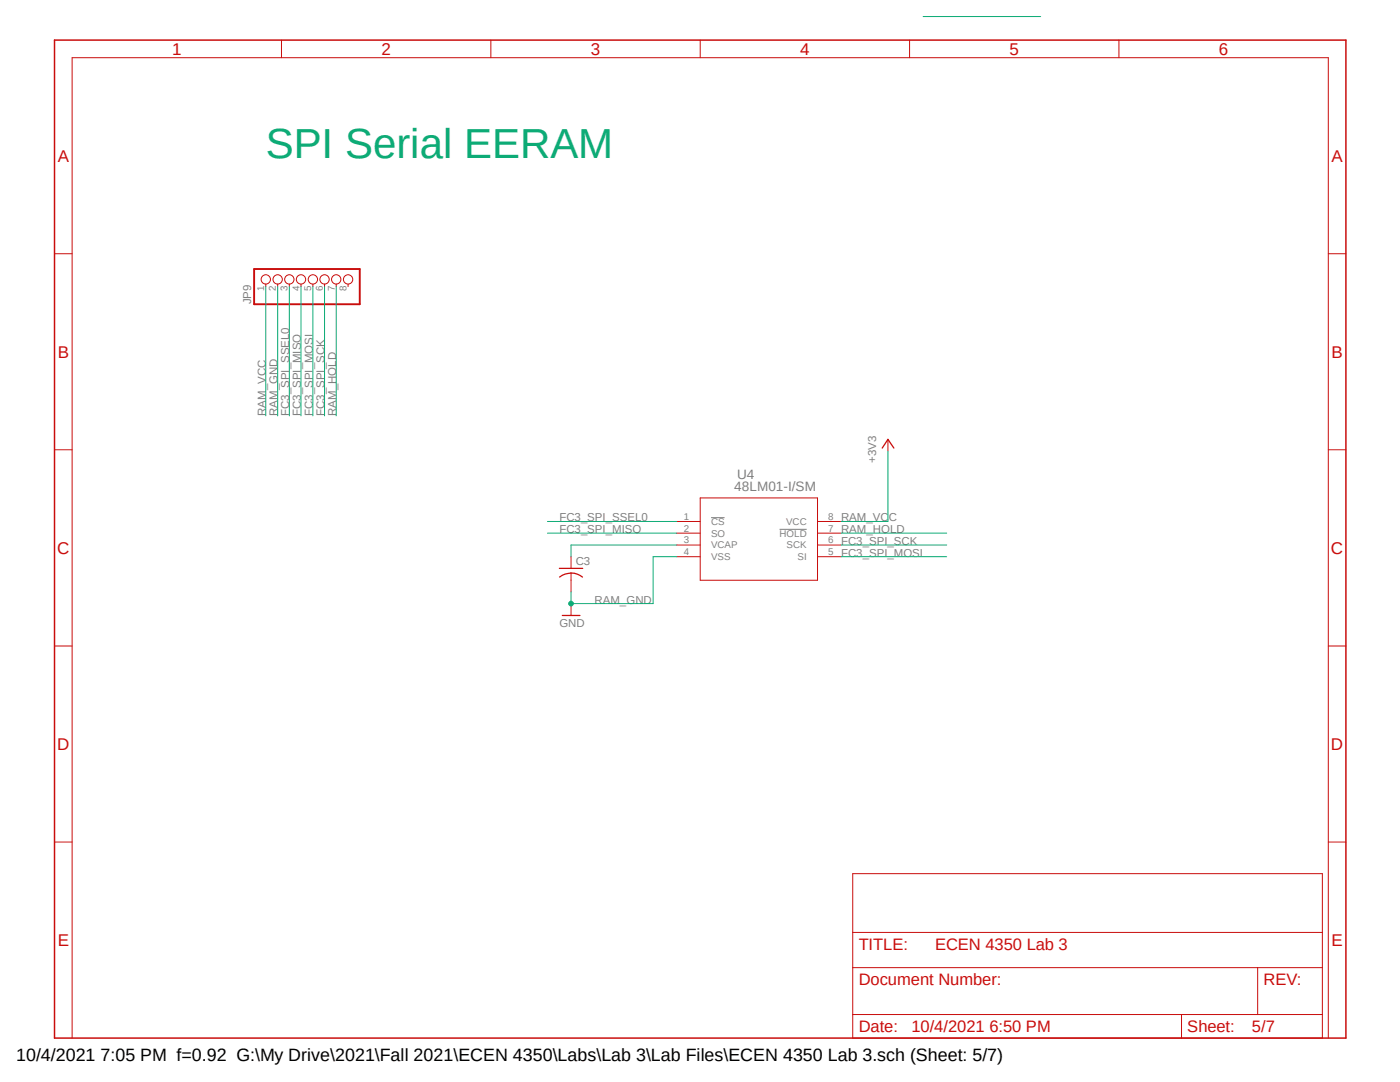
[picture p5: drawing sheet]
<svg xmlns="http://www.w3.org/2000/svg" width="279mm" height="216mm" viewBox="0 0 279 216" stroke-linecap="round" stroke-linejoin="round" font-family="sans-serif">
<path d="M10.4 3.2l258.5 204.4M268.9 3.2l-258.5 204.4" fill="none" stroke="#fff" stroke-width=".2"/>
<path d="M141.9 103.3h2.7M155.6 105.6h5.4" fill="none" stroke="#808080" stroke-width=".2"/>
<g fill="none" stroke="#c90d0c" stroke-width=".2">
<path d="M56.2 8v3.5M98 8v3.5M139.7 8v3.5M181.5 8v3.5M223.3 8v3.5M10.9 50.6h3.5M53 56.7v.5M55.4 56.7v.5M57.7 56.7v.5M60.1 56.7v.5M62.4 56.7v.5M64.8 56.7v.5"/>
<path d="M67.1 56.7v.5M69.5 56.7v.5M265.1 50.6h3.5M10.9 89.7h3.5M139.7 99.4h23.5v16.4h-23.5zM177.2 87.7v2.3M265.1 89.7h3.5M114 111.1v2.3M114 114.3v3.8M135 104.1h4.7M135 106.4h4.7M135 108.8h4.7"/>
<path d="M135 111.1h4.7M163.2 104.1h4.7M163.2 106.4h4.7M163.2 108.8h4.7M163.2 111.1h4.7M10.9 128.9h3.5M114 120.4v2.4M265.1 128.9h3.5M10.9 168h3.5M170.2 174.3h93.7v32.8h-93.7zM265.1 168h3.5M170.2 193.1h93.7"/>
<path d="M170.2 186.1h93.7M251 193.1v9.3M14.4 207.1v-195.6h250.7v195.6M170.2 202.4h93.7M235.8 202.4v4.7"/>
<circle cx="53" cy="55.8" r=".93"/>
<circle cx="55.4" cy="55.8" r=".93"/>
<circle cx="57.7" cy="55.8" r=".93"/>
<circle cx="60.1" cy="55.8" r=".93"/>
<circle cx="62.4" cy="55.8" r=".93"/>
<circle cx="64.8" cy="55.8" r=".93"/>
<circle cx="67.1" cy="55.8" r=".93"/>
<circle cx="69.5" cy="55.8" r=".93"/>
</g>
<path d="M10.9 8h257.7v199.1h-257.7z" fill="none" stroke="#c90d0c" stroke-width=".3"/>
<path d="M176.1 89.4l1.1-1.7 1.2 1.7M111.6 113.4h4.7M111.7 115.1a3.7 3.7 0 0 1 4.5 0M112.2 122.8h3.5" fill="none" stroke="#c90d0c" stroke-width=".25"/>
<path d="M50.7 53.7h21.1v7h-21.1z" fill="none" stroke="#c90d0c" stroke-width=".38"/>
<g fill="none" stroke="#0dab76" stroke-width=".2">
<path d="M184.2 3.3h23.5M53 57.2v25.8M57.7 57.2v25.8M60.1 57.2v25.8M62.4 57.2v25.8M64.8 57.2v25.8M67.1 57.2v25.8M177.2 90v14.1h-9.3M109.3 104.1h25.7M109.3 106.4h25.7M135 108.8h-21v2.3M135 111.1h-4.7v9.3h-16.3v-2.3"/>
<path d="M167.9 108.8h21M167.9 106.4h21M167.9 111.1h21"/>
</g>
<circle cx="114" cy="120.4" r=".46" fill="#0dab76"/>
<g fill="none" stroke="#0dab76" stroke-width=".2">
<path d="M55.4 57.2v25.8"/>
<circle cx="114" cy="120.4" r=".46"/>
</g>
<text font-size="8.4" fill="#0dab76" x="53" y="31.5">SPI Serial EERAM</text>
<text font-size="3.6" x="3.2" y="211.7">10/4/2021 7:05 PM f=0.92 G:\My Drive\2021\Fall 2021\ECEN 4350\Labs\Lab 3\Lab Files\ECEN 4350 Lab 3.sch (Sheet: 5/7)</text>
<g font-size="3.4" fill="#c90d0c">
<text x="34.4" y="11">1</text>
<text x="76.2" y="11">2</text>
<text x="117.9" y="11">3</text>
<text x="159.7" y="11">4</text>
<text x="201.5" y="11">5</text>
<text x="243.3" y="11">6</text>
<text x="11.6" y="32.3">A</text>
<text x="265.7" y="32.3">A</text>
<text x="11.6" y="71.4">B</text>
<text x="265.7" y="71.4">B</text>
<text x="11.4" y="110.5">C</text>
<text x="265.6" y="110.5">C</text>
<text x="11.4" y="149.7">D</text>
<text x="265.6" y="149.7">D</text>
<text x="11.6" y="188.8">E</text>
<text x="265.7" y="188.8">E</text>
</g>
<g font-size="3.3" fill="#c90d0c">
<text x="171.4" y="189.6">TITLE:</text>
<text x="186.6" y="189.6">ECEN 4350 Lab 3</text>
<text x="171.4" y="196.6">Document Number:</text>
<text x="252.2" y="196.6">REV:</text>
<text x="171.4" y="206">Date:</text>
<text x="181.9" y="206">10/4/2021 6:50 PM</text>
<text x="236.9" y="206">Sheet:</text>
<text x="249.9" y="206">5/7</text>
</g>
<g font-size="2.7" fill="#808080">
<text x="147.1" y="95.6">U4</text>
<text x="146.5" y="98">48LM01-I/SM</text>
</g>
<g font-size="2.3" fill="#808080">
<text x="50.1" y="60.7" transform="rotate(-90 50.1 60.7)">JP9</text>
<text x="53" y="83" transform="rotate(-90 53 83)">RAM_VCC</text>
<text x="55.4" y="83" transform="rotate(-90 55.4 83)">RAM_GND</text>
<text x="57.7" y="83" transform="rotate(-90 57.7 83)">FC3_SPI_SSEL0</text>
<text x="60.1" y="83" transform="rotate(-90 60.1 83)">FC3_SPI_MISO</text>
<text x="62.4" y="83" transform="rotate(-90 62.4 83)">FC3_SPI_MOSI</text>
<text x="64.8" y="83" transform="rotate(-90 64.8 83)">FC3_SPI_SCK</text>
<text x="67.1" y="83" transform="rotate(-90 67.1 83)">RAM_HOLD</text>
<text x="174.9" y="92.3" transform="rotate(-90 174.9 92.3)">+3V3</text>
<text x="111.6" y="104.1">FC3_SPI_SSEL0</text>
<text x="111.6" y="106.4">FC3_SPI_MISO</text>
<text x="167.9" y="106.4">RAM_HOLD</text>
<text x="167.9" y="104.1">RAM_VCC</text>
<text x="114.9" y="112.8">C3</text>
<text x="167.9" y="108.8">FC3_SPI_SCK</text>
<text x="167.9" y="111.1">FC3_SPI_MOSI</text>
<text x="111.6" y="125.1">GND</text>
<text x="118.7" y="120.4">RAM_GND</text>
</g>
<g font-size="1.9" fill="#808080">
<text x="52.7" y="58.1" transform="rotate(-90 52.7 58.1)">1</text>
<text x="55.1" y="58.1" transform="rotate(-90 55.1 58.1)">2</text>
<text x="57.4" y="58.1" transform="rotate(-90 57.4 58.1)">3</text>
<text x="59.8" y="58.1" transform="rotate(-90 59.8 58.1)">4</text>
<text x="62.1" y="58.1" transform="rotate(-90 62.1 58.1)">5</text>
<text x="64.4" y="58.1" transform="rotate(-90 64.4 58.1)">6</text>
<text x="66.8" y="58.1" transform="rotate(-90 66.8 58.1)">7</text>
<text x="69.1" y="58.1" transform="rotate(-90 69.1 58.1)">8</text>
<text x="136.5" y="103.7">1</text>
<text x="136.5" y="106.1">2</text>
<text x="141.9" y="104.8">CS</text>
<text x="141.9" y="107.1">SO</text>
<text x="155.6" y="107.1">HOLD</text>
<text x="156.9" y="104.7">VCC</text>
<text x="165.3" y="106.1">7</text>
<text x="165.3" y="103.7">8</text>
<text x="136.5" y="108.4">3</text>
<text x="136.5" y="110.7">4</text>
<text x="141.9" y="109.4">VCAP</text>
<text x="141.9" y="111.8">VSS</text>
<text x="157" y="109.4">SCK</text>
<text x="159.2" y="111.8">SI</text>
<text x="165.3" y="110.7">5</text>
<text x="165.3" y="108.4">6</text>
</g>
</svg>
